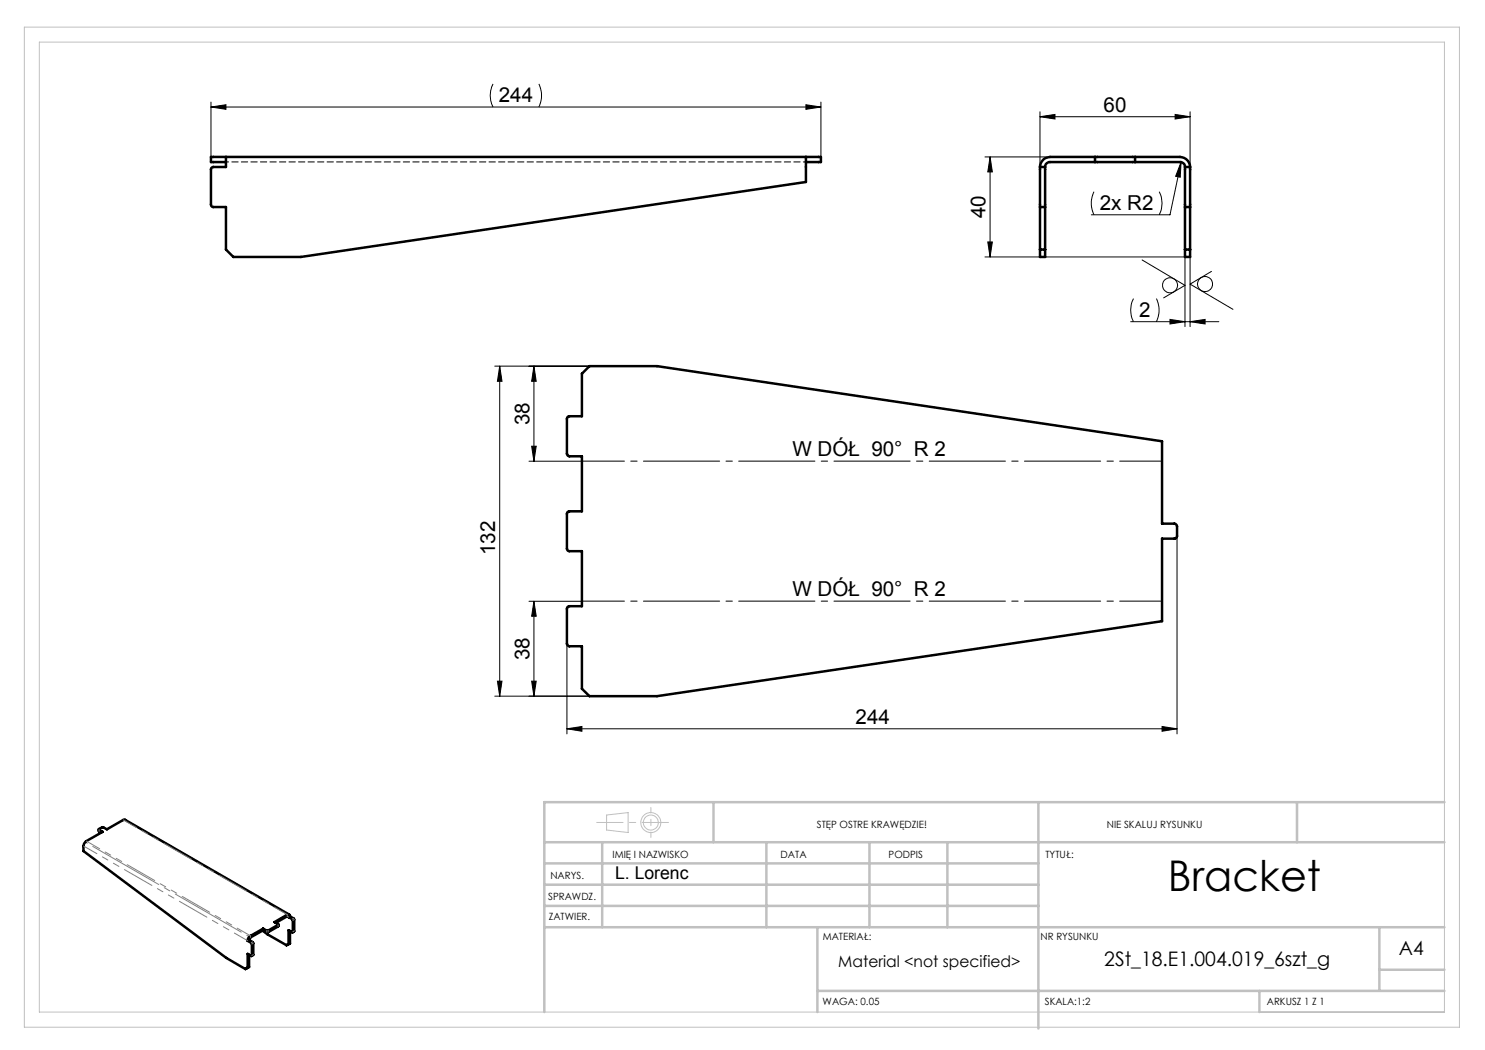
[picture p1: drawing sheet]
<svg xmlns="http://www.w3.org/2000/svg" width="297mm" height="210mm" viewBox="0 0 297 210" stroke-linecap="round" stroke-linejoin="round" font-family="sans-serif">
<g fill="none" stroke="#000" stroke-width=".2">
<path d="M98.6 16.8a5 5 0 0 0 0 4.6M107.8 16.8a5.3 5.3 0 0 1 0 4.6M42.2 20.4v11M42.2 21.4h122M42.2 21.4l3-.5v1zM161.2 20.9l3 .5-3 .5zM164.2 20.4v11M197 31.4h13M198 31.4l.5 3h-.9zM198 31.4v20M208 23.3l3-.4v.9zM208 22.4v11"/>
<path d="M208 23.3h30M218.8 38.3a5.3 5.3 0 0 0 0 4.7M231.8 38.3a5 5 0 0 1 0 4.7M235 22.9l3 .4-3 .5zM236.2 32.4l-2.2 10.6h-15.7M236.2 32.4l-.2 3-.9-.1zM238 22.4v11M197 51.4h40v13.9M197.6 48.4h.9l-.5 3zM226.7 59.7a5 5 0 0 0 0 4.6M228.4 52l8.6 5.1-4.3 2.5M231.3 59.7a5.3 5.3 0 0 1 0 4.6"/>
<path d="M238 51.4v13.9M242.3 54.3l-4.3 2.5 8.6 5.1M99 73.2h18.9M99.9 73.2l.5 3.1h-.9zM99.9 73.2v66M106.8 73.2l.4 3.1h-.9zM106.8 73.2v19M226.1 64.3h17.7M234 63.9l3 .4-3 .5zM238 64.3l3-.4v.9zM105.8 92.2h10.6M106.3 89.2h.9l-.4 3z"/>
<path d="M235.4 107.2v39.6M99 139.2h18.9M99.5 136.2h.9l-.5 3zM105.8 120.3h10.6M106.3 136.2h.9l-.4 3zM106.8 120.3l.4 3h-.9zM106.8 120.3v18.9M113.4 128.8v18M113.4 145.8l3-.5v1zM113.4 145.8h122M232.4 145.3l3 .5-3 .5z"/>
<circle cx="234" cy="57.1" r="1.51"/>
<circle cx="241" cy="56.8" r="1.51"/>
</g>
<g fill="none" stroke="#c0c0c0" stroke-width=".2">
<path d="M4.9 5.4h287v200h-287zM7.9 8.4h281v194h-281zM121.3 163l4.3-.5v4l-4.3-.5z"/>
<circle cx="130.2" cy="164.5" r="2"/>
<circle cx="130.2" cy="164.5" r="1.49"/>
</g>
<path d="M232.4 92.2h-116M116.4 120.2h116" fill="none" stroke="#000" stroke-width=".2" stroke-dasharray="15.2 1.3 1.3 1.3" stroke-dashoffset="6.8"/>
<path d="M133.7 164.5h-14.4" fill="none" stroke="#c0c0c0" stroke-width=".2" stroke-dasharray="15.2 1.3 1.3 1.3" stroke-dashoffset="10"/>
<path d="M130.2 161.5v6" fill="none" stroke="#c0c0c0" stroke-width=".2" stroke-dasharray="15.2 1.3 1.3 1.3" stroke-dashoffset="14.1"/>
<g fill="none" stroke="#c0c0c0" stroke-width=".5">
<path d="M108.9 176.9h98.8M108.9 172.7h98.8M108.9 168.4h180M120.4 168.4v17M142.7 160.4v8M153.3 168.4v17M173.9 168.4v17M189.5 168.4v17M207.7 160.4v45.3M259.4 160.4v8M288.9 160.4h-180v42M108.9 181.2h98.8"/>
<path d="M108.9 185.4h180M163.5 198.2h125.4M163.5 185.4v17M251.9 198.2v4.2M275.9 185.4v12.8M275.9 193.9h13"/>
</g>
<path d="M17 168.4l32.8 18.9M57.7 182.8l-32.8-19" fill="none" stroke="#808080" stroke-width=".2" stroke-dasharray="15.2 1.3 1.3 1.3" stroke-dashoffset="-1.8"/>
<g fill="#000">
<path d="M42.2 21.4l3-.5v1zM161.2 20.9l3 .5-3 .5zM236.2 32.4l-1.1 2.9 .9 .1z"/>
<path d="M235 22.9l3 .4-3 .5zM208 23.3l3-.4v.9z"/>
<path d="M197.6 48.4h.9l-.5 3zM198 31.4l.5 3h-.9z"/>
<path d="M99.9 73.2l.5 3.1h-.9zM99.5 136.2h.9l-.5 3zM106.8 73.2l.4 3.1h-.9zM106.3 89.2h.9l-.4 3z"/>
<path d="M238 64.3l3-.4v.9zM234 63.9l3 .4-3 .5z"/>
<path d="M106.3 136.2h.9l-.4 3zM106.8 120.3l.4 3h-.9z"/>
<path d="M113.4 145.8l3-.5v1zM232.4 145.3l3 .5-3 .5z"/>
</g>
<g fill="none" stroke="#000" stroke-width=".5">
<path d="M45.2 31.4v2h-2.6l-.4 .4v7.2l.4 .4h2.6v8.5l1.5 1.5h13.5l101-15v-5M45.2 32.4h-3v-1h122v1h-3M208 33.4v8M208 33.4h1M209 33.4v8M219 31.4h8M219 32.4h8M219 31.4h-9a2.05 2.05 0 0 0-2 2M219 32.4h-9a.96 .96 0 0 0-1 1M219 31.4v1M227 32.4h9a.96 .96 0 0 1 1 1M227 31.4h9a2.05 2.05 0 0 1 2 2"/>
<path d="M227 31.4v1M237 33.4v8M237 33.4h1M238 33.4v8M208 41.4h1M208 41.4v10h1v-10M208 49.9h1M237 41.4h1M237 41.4v10h1v-10M237 49.9h1M117.9 73.2h13.5l101 15.1v16.4l2.7 .1 .3 .5v1.9l-.2 .5h-2.8v16.5l-101 15h-13.5l-1.5-1.4v-8.6h-2.6l-.3-.1-.1-.3v-7.2l.4-.4h2.6v-11h-2.6l-.3-.1-.1-.4v-7.2l.4-.2h2.6v-11h-2.5l-.5-.4v-7.2l.1-.3 .3-.2h2.6v-8.5zM19.8 165.9v.4l.4 .2"/>
<path d="M49.4 193.6l-.3 .2M49.5 188.2l.9 .6v2.3l-.2 .1-.7-.4v2.8l.3-.2M49.8 188l.7 .4 .2 .3v2.3l-.4 .2M49.8 193.4l-.7 .4M49.8 188l-.3 .2M49.8 191v2.4M52.5 186.1l1 .8 3.8 2.1 .4-.2M52.6 185.7l-2.5 1.5a1.11 1.11 0 0 0-.6 1M52.6 186l-2.5 1.5-.3 .5M52.6 185.7v.3M55.7 184.9l-.1 .4-2 1.2-1-.5M57.7 183.4l.9 .6v2.4l-.9-.4v2.8"/>
<path d="M57.7 183.4l-.2-.2-2.3 1.4M57.8 182.9l-32.9-19-3.5 2-.8-.5-.8 .4v.2l.7 .4-3.5 2-.3 .8v1l28.6 21.4 3.8 2.2M58 183.3a.35 .35 0 0 0-.2-.4 .35 .35 0 0 0-.4 0l-2.5 1.5 .7 .4v.2l-2 1.2-1-.5M58 183.3l.8 .6v2.4l-.3 .2M58 183.3l-.3 .1M58 188.7l-.3 .1M58 186.2v2.5M58 188.7l-.4 .2"/>
</g>
<path d="M45.2 32.4h116" fill="none" stroke="#000" stroke-width=".2" stroke-dasharray="1.3 .6" stroke-dashoffset=".7"/>
<path d="M16.7 169.2l32.8 18.9M17.3 168.2l32.8 19M57.4 182.9l-32.8-18.9" fill="none" stroke="#808080" stroke-width=".2" stroke-dasharray="6.3 1.3 1.3 1.3 1.3 1.3" stroke-dashoffset="3.3"/>
<g fill="none" stroke="#808080" stroke-width=".2" stroke-dasharray="6.3 1.3 1.3 1.3 1.3 1.3">
<path d="M19.8 165.9v.4M50.1 187.5v-.3M50.2 188.6l.3-.2M50.4 191.1l.3-.2M50.7 188.6l-.3 .2M53.3 186.4v-.3M53.6 186.1v.3M55.6 185.3v-.3M57.4 183.2l.3 .2M57.4 183.2v-.3M58.4 183.8l.3-.1M58.6 186.3l.3-.1"/>
<path d="M58.9 183.9l-.3 .2"/>
</g>
<text font-size="8.5" x="233.6" y="178.2">Bracket</text>
<g font-size="4.1">
<text x="99.8" y="20.5">244</text>
<text x="220.7" y="22.4">60</text>
<text x="197.1" y="43.7" transform="rotate(-90 197.1 43.7)">40</text>
<text x="220" y="42">2x R2</text>
<text x="227.8" y="63.4">2</text>
<text x="105.9" y="85" transform="rotate(-90 105.9 85)">38</text>
<text x="158.5" y="91.3">W DÓŁ 90° R 2</text>
<text x="99" y="111" transform="rotate(-90 99 111)">132</text>
<text x="158.5" y="119.3">W DÓŁ 90° R 2</text>
<text x="105.9" y="132" transform="rotate(-90 105.9 132)">38</text>
<text x="171.1" y="144.8">244</text>
</g>
<text font-size="4" x="220.9" y="193.3">2St_18.E1.004.019_6szt_g</text>
<text font-size="3.9" x="279.8" y="190.9">A4</text>
<text font-size="3.5" x="123" y="175.7">L. Lorenc</text>
<text font-size="3.2" x="167.7" y="193.3">Material &lt;not specified&gt;</text>
<g font-size="2">
<text x="163.4" y="165.5">STĘP OSTRE KRAWĘDZIE!</text>
<text x="221.4" y="165.6">NIE SKALUJ RYSUNKU</text>
<text x="122.5" y="171.6">IMIĘ I NAZWISKO</text>
<text x="156.1" y="171.6">DATA</text>
<text x="177.7" y="171.6">PODPIS</text>
<text x="209.1" y="171.6">TYTUŁ:</text>
<text x="110.1" y="175.8">NARYS.</text>
<text x="109.6" y="180">SPRAWDZ.</text>
<text x="109.7" y="184.1">ZATWIER.</text>
<text x="164.5" y="187.9">MATERIAŁ:</text>
<text x="208.1" y="188.1">NR RYSUNKU</text>
<text x="164.5" y="201">WAGA: 0.05</text>
<text x="209" y="201">SKALA:1:2</text>
<text x="253.4" y="201">ARKUSZ 1 Z 1</text>
</g>
</svg>
